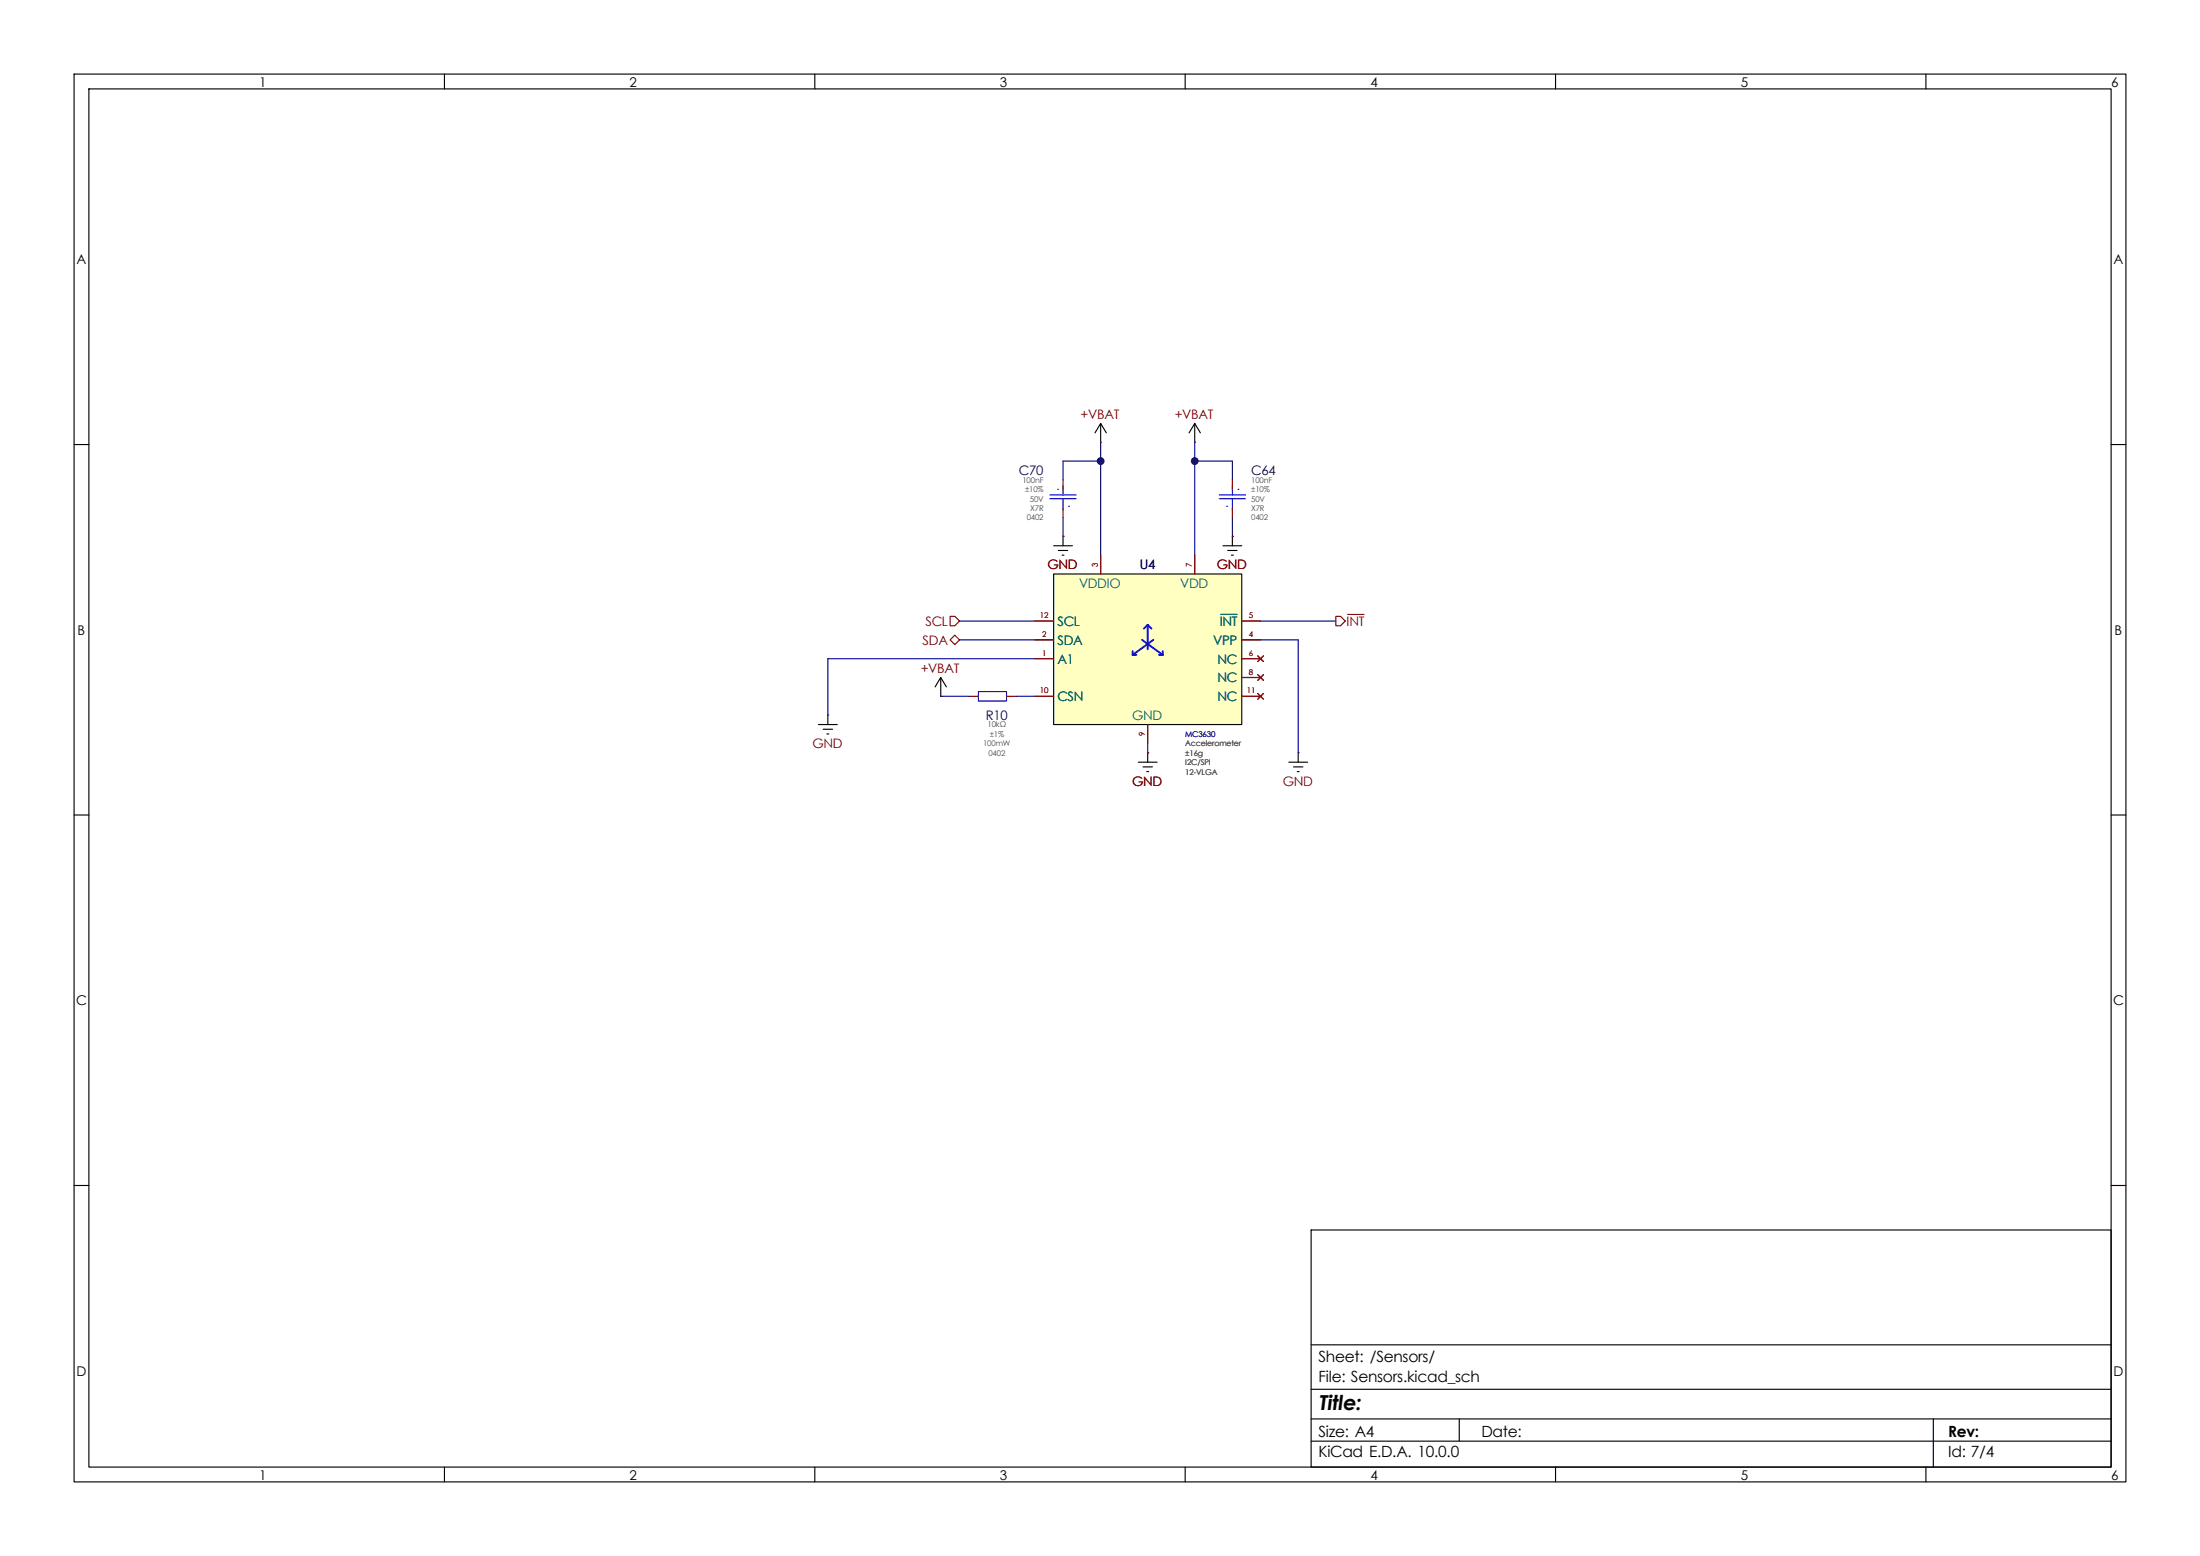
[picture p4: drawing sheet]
(kicad_sch
 (version 20260306)
 (generator "eeschema")
 (generator_version "10.0")
 (paper "A4")
 (lib_symbols
  (symbol "Tratiste_Ceramic_Capacitors:C1005X7R1H104K050BB"
   (pin_numbers (hide yes))
   (pin_names (hide yes)) (exclude_from_sim no) (in_bom yes) (on_board yes)
   (in_pos_files yes)
   (duplicate_pin_numbers_are_jumpers no)
   (property "Reference" "C" (at 2.54 3.81 0) (show_name no) (do_not_autoplace yes) (effects (font (size 1.27 1.27)) (justify left)))
   (property "Value" "C1005X7R1H104K050BB" (at 1.27 -6.35 0) (show_name no) (do_not_autoplace no) (hide yes) (effects (font (size 1.27 1.27))))
   (property "Footprint" "Tratiste_Capacitors_Ceramic:0402" (at 0 -15.24 0) (show_name no) (do_not_autoplace no) (hide yes) (effects (font (size 1.27 1.27))))
   (property "Datasheet" "https://product.tdk.com/system/files/dam/doc/product/capacitor/ceramic/mlcc/catalog/mlcc_commercial_general_en.pdf" (at 1.27 -5.08 0) (show_name no) (do_not_autoplace no) (hide yes) (effects (font (size 1.27 1.27))))
   (property "Description" "Capacitor, Ceramic, 0402, 100nF, X7R, 50V,±10%" (at 0 -3.81 0) (show_name no) (do_not_autoplace no) (hide yes) (effects (font (size 1.27 1.27))))
   (property "Capacitance" "100nF" (at 2.54 2.54 0) (show_name no) (do_not_autoplace yes) (effects (font (size 0.762 0.762)) (justify left)))
   (property "Tolerance" "±10%" (at 2.54 1.27 0) (show_name no) (do_not_autoplace yes) (effects (font (size 0.762 0.762)) (justify left)))
   (property "Voltage Rating" "50V" (at 2.54 0 0) (show_name no) (do_not_autoplace yes) (effects (font (size 0.762 0.762)) (justify left)))
   (property "Dielectric" "X7R" (at 2.54 -1.27 0) (show_name no) (do_not_autoplace yes) (effects (font (size 0.762 0.762)) (justify left)))
   (property "Minimum Temperature" "-55°C" (at 0 -11.43 0) (show_name no) (do_not_autoplace no) (hide yes) (effects (font (size 1.27 1.27))))
   (property "Maximum Temperature" "125°C" (at 0 -13.97 0) (show_name no) (do_not_autoplace no) (hide yes) (effects (font (size 1.27 1.27))))
   (property "Automotive Specification" "None" (at 0 -10.16 0) (show_name no) (do_not_autoplace no) (hide yes) (effects (font (size 1.27 1.27))))
   (property "Manufacturer" "TDK Corporation" (at 0 -7.62 0) (show_name no) (do_not_autoplace no) (hide yes) (effects (font (size 1.27 1.27))))
   (property "Manufacturer Part Number" "C1005X7R1H104K050BB" (at 0 -8.89 0) (show_name no) (do_not_autoplace no) (hide yes) (effects (font (size 1.27 1.27))))
   (property "Package" "0402" (at 2.54 -2.54 0) (show_name no) (do_not_autoplace yes) (effects (font (size 0.762 0.762)) (justify left)))
   (property "Mounting Technology" "SMD" (at 0 -12.7 0) (show_name no) (do_not_autoplace no) (hide yes) (effects (font (size 1.27 1.27))))
   (symbol "C1005X7R1H104K050BB_0_1"
    (polyline (pts (xy -1.778 0.508) (xy 1.778 0.508)) (stroke (width 0) (type default) (color 0 0 255 1)) (fill (type none)))
    (polyline (pts (xy -1.778 0) (xy 1.778 0)) (stroke (width 0) (type default) (color 0 0 255 1)) (fill (type none)))
    (polyline (pts (xy -0.762 -1.016) (xy -0.762 -1.016)) (stroke (width 0) (type default) (color 0 0 255 1)) (fill (type none)))
    (polyline (pts (xy 0 1.778) (xy 0 0.508)) (stroke (width 0) (type default) (color 0 0 255 1)) (fill (type none)))
    (polyline (pts (xy 0 -1.524) (xy 0 0)) (stroke (width 0) (type default) (color 0 0 255 1)) (fill (type none)))
    (polyline (pts (xy 0.762 1.27) (xy 0.762 1.27)) (stroke (width 0) (type default) (color 0 0 255 1)) (fill (type none))))
   (symbol "C1005X7R1H104K050BB_1_1"
    (pin unspecified line (at 0 -2.54 90) (length 1.27) (name "1" (effects (font (size 1.27 1.27)))) (number "1" (effects (font (size 1.27 1.27)))))
    (pin unspecified line (at 0 2.54 270) (length 1.27) (name "2" (effects (font (size 1.27 1.27)))) (number "2" (effects (font (size 1.27 1.27))))))
   (embedded_fonts no))
  (symbol "Tratiste_Resitors:ERJ-2RKF1002X"
   (pin_numbers (hide yes))
   (pin_names (hide yes)) (exclude_from_sim no) (in_bom yes) (on_board yes)
   (in_pos_files yes)
   (duplicate_pin_numbers_are_jumpers no)
   (property "Reference" "R" (at 1.27 2.54 0) (show_name no) (do_not_autoplace yes) (effects (font (size 1.27 1.27)) (justify left)))
   (property "Value" "ERJ-2RKF1002X" (at 0 -5.08 0) (show_name no) (do_not_autoplace no) (hide yes) (effects (font (size 1.27 1.27))))
   (property "Footprint" "Tratiste_Resistors:0402" (at 0 -12.7 0) (show_name no) (do_not_autoplace no) (hide yes) (effects (font (size 1.27 1.27))))
   (property "Datasheet" "https://industrial.panasonic.com/cdbs/www-data/pdf/RDA0000/AOA0000C304.pdf" (at 0 -7.62 0) (show_name no) (do_not_autoplace no) (hide yes) (effects (font (size 1.27 1.27))))
   (property "Description" "Resistor, 0402, 10kΩ, ±1%, 100mW, ±100ppm/°C, AEC-Q200" (at -2.54 -21.59 0) (show_name no) (do_not_autoplace no) (hide yes) (effects (font (size 1.27 1.27))))
   (property "Resistance" "10kΩ" (at 1.27 1.27 0) (show_name no) (do_not_autoplace yes) (effects (font (size 0.762 0.762)) (justify left)))
   (property "Tolerance" "±1%" (at 1.27 0 0) (show_name no) (do_not_autoplace yes) (effects (font (size 0.762 0.762)) (justify left)))
   (property "Voltage Rating" "75V" (at 0 -20.32 0) (show_name no) (do_not_autoplace no) (hide yes) (effects (font (size 1.27 1.27))))
   (property "Power Rating" "100mW" (at 1.27 -1.27 0) (show_name no) (do_not_autoplace yes) (effects (font (size 0.762 0.762)) (justify left)))
   (property "Temperature Coefficient" "±100ppm/°C" (at 0 -8.89 0) (show_name no) (do_not_autoplace no) (hide yes) (effects (font (size 1.27 1.27))))
   (property "Minimum Temperature" "-55°C" (at 0 -16.51 0) (show_name no) (do_not_autoplace no) (hide yes) (effects (font (size 1.27 1.27))))
   (property "Maximum Temperature" "155°C" (at 0 -17.78 0) (show_name no) (do_not_autoplace no) (hide yes) (effects (font (size 1.27 1.27))))
   (property "Automotive Specification" "AEC-Q200" (at 0 -11.43 0) (show_name no) (do_not_autoplace no) (hide yes) (effects (font (size 1.27 1.27))))
   (property "Manufacturer" "Panasonic Electronic Components" (at -1.27 -15.24 0) (show_name no) (do_not_autoplace no) (hide yes) (effects (font (size 1.27 1.27))))
   (property "Manufacturer Part Number" "ERJ-2RKF1002X" (at 0 -13.97 0) (show_name no) (do_not_autoplace no) (hide yes) (effects (font (size 1.27 1.27))))
   (property "Package" "0402" (at 1.27 -2.54 0) (show_name no) (do_not_autoplace yes) (effects (font (size 0.762 0.762)) (justify left)))
   (property "Mounting Technology" "SMD" (at 0 -19.05 0) (show_name no) (do_not_autoplace no) (hide yes) (effects (font (size 1.27 1.27))))
   (property "Test" "" (at 0 0 0) (show_name no) (do_not_autoplace no) (hide yes) (effects (font (size 1.27 1.27))))
   (symbol "ERJ-2RKF1002X_0_1"
    (rectangle (start -0.635 2.54) (end 0.635 -1.27) (stroke (width 0) (type default) (color 0 0 255 1)) (fill (type color) (color 255 255 255 1))))
   (symbol "ERJ-2RKF1002X_1_1"
    (pin unspecified line (at 0 3.81 270) (length 1.27) (name "1" (effects (font (size 1.27 1.27)))) (number "1" (effects (font (size 1.27 1.27)))))
    (pin unspecified line (at 0 -2.54 90) (length 1.27) (name "2" (effects (font (size 1.27 1.27)))) (number "2" (effects (font (size 1.27 1.27))))))
   (embedded_fonts no))
  (symbol "Tratiste_Sensors:MC3630" (exclude_from_sim no) (in_bom yes) (on_board yes)
   (in_pos_files yes)
   (duplicate_pin_numbers_are_jumpers no)
   (property "Reference" "U" (at -12.7 11.43 0) (show_name no) (do_not_autoplace yes) (effects (font (size 1.27 1.27)) (justify left)))
   (property "Value" "MC3630" (at 5.08 -11.43 0) (show_name no) (do_not_autoplace yes) (effects (font (size 0.762 0.762)) (justify left)))
   (property "Footprint" "Tratiste_QFN:VLGA-12" (at 0 -50.8 0) (show_name no) (do_not_autoplace no) (hide yes) (effects (font (size 1.27 1.27))))
   (property "Datasheet" "https://www.memsic.com/Public/Uploads/uploadfile/files/20220119/MC3630Datasheet.pdf" (at 0 -22.86 0) (show_name no) (do_not_autoplace no) (hide yes) (effects (font (size 1.27 1.27))))
   (property "Description" "3-Axis Accelerometer, I2C/SPI, 16g, 1.7-3.6V," (at 0 -25.4 0) (show_name no) (do_not_autoplace no) (hide yes) (effects (font (size 1.27 1.27))))
   (property "Package" "12-VLGA" (at 5.08 -16.51 0) (show_name no) (do_not_autoplace yes) (effects (font (size 0.762 0.762)) (justify left)))
   (property "Manufacturer" "Memsic Inc." (at 0 -27.94 0) (show_name no) (do_not_autoplace no) (hide yes) (effects (font (size 1.27 1.27))))
   (property "Manufacturer Part Number" "MC3630" (at 0 -33.02 0) (show_name no) (do_not_autoplace no) (hide yes) (effects (font (size 1.27 1.27))))
   (property "Mounting Technology" "SMD" (at 0 -35.56 0) (show_name no) (do_not_autoplace no) (hide yes) (effects (font (size 1.27 1.27))))
   (property "Minimum Temperature" "-40°C" (at 0 -30.48 0) (show_name no) (do_not_autoplace no) (hide yes) (effects (font (size 1.27 1.27))))
   (property "Maximum Temperature" "85°C" (at 0 -38.1 0) (show_name no) (do_not_autoplace no) (hide yes) (effects (font (size 1.27 1.27))))
   (property "Automotive Specification" "None" (at 0 -40.64 0) (show_name no) (do_not_autoplace no) (hide yes) (effects (font (size 1.27 1.27))))
   (property "Interface(s)" "I2C/SPI" (at 5.08 -15.24 0) (show_name no) (do_not_autoplace yes) (effects (font (size 0.762 0.762)) (justify left)))
   (property "Sensor Type" "Accelerometer" (at 5.08 -12.7 0) (show_name no) (do_not_autoplace yes) (effects (font (size 0.762 0.762)) (justify left)))
   (property "Minimum Supply Voltage" "1.7V" (at 0 -43.18 0) (show_name no) (do_not_autoplace no) (hide yes) (effects (font (size 1.27 1.27))))
   (property "Maximum Supply Voltage" "3.6V" (at 0 -45.72 0) (show_name no) (do_not_autoplace no) (hide yes) (effects (font (size 1.27 1.27))))
   (property "Measurement Range" "±16g" (at 5.08 -13.97 0) (show_name no) (do_not_autoplace yes) (effects (font (size 0.762 0.762)) (justify left)))
   (property "Maximum Bandwidth/Data Rate" "1.3kHz" (at 0 -48.26 0) (show_name no) (do_not_autoplace no) (hide yes) (effects (font (size 1.27 1.27))))
   (symbol "MC3630_1_1"
    (rectangle (start -12.7 10.16) (end 12.7 -10.16) (stroke (width 0) (type solid)) (fill (type color) (color 255 255 194 1)))
    (polyline (pts (xy -2.032 -0.762) (xy -2.032 -0.254)) (stroke (width 0.254) (type default) (color 0 0 255 1)) (fill (type none)))
    (polyline (pts (xy -2.032 -0.762) (xy -1.524 -0.762)) (stroke (width 0.254) (type default) (color 0 0 255 1)) (fill (type none)))
    (polyline (pts (xy -0.762 1.27) (xy 2.032 -0.762)) (stroke (width 0.254) (type default) (color 0 0 255 1)) (fill (type none)))
    (polyline (pts (xy 0 3.302) (xy -0.508 2.794)) (stroke (width 0.254) (type default) (color 0 0 255 1)) (fill (type none)))
    (polyline (pts (xy 0 3.302) (xy 0 0)) (stroke (width 0.254) (type default) (color 0 0 255 1)) (fill (type none)))
    (polyline (pts (xy 0 3.302) (xy 0.508 2.794)) (stroke (width 0.254) (type default) (color 0 0 255 1)) (fill (type none)))
    (polyline (pts (xy 0.762 1.27) (xy -2.032 -0.762)) (stroke (width 0.254) (type default) (color 0 0 255 1)) (fill (type none)))
    (polyline (pts (xy 2.032 -0.762) (xy 1.524 -0.762)) (stroke (width 0.254) (type default) (color 0 0 255 1)) (fill (type none)))
    (polyline (pts (xy 2.032 -0.762) (xy 2.032 -0.254)) (stroke (width 0.254) (type default) (color 0 0 255 1)) (fill (type none)))
    (text "VDDIO" (at -6.35 8.89 0) (effects (font (size 1.27 1.27) (color 0 100 100 1))))
    (text "GND" (at 0 -8.89 0) (effects (font (size 1.27 1.27) (color 0 100 100 1))))
    (text "VDD" (at 6.35 8.89 0) (effects (font (size 1.27 1.27) (color 0 100 100 1))))
    (pin unspecified line (at -15.24 -1.27 0) (length 2.54) (name "A1" (effects (font (size 1.27 1.27)))) (number "1" (effects (font (size 0.762 0.762))))
    (alternate "DOUT" unspecified line))
    (pin unspecified line (at -15.24 1.27 0) (length 2.54) (name "SDA" (effects (font (size 1.27 1.27)))) (number "2" (effects (font (size 0.762 0.762))))
    (alternate "DIN" unspecified line))
    (pin unspecified line (at -6.35 12.7 270) (length 2.54) (name "" (effects (font (size 1.27 1.27)))) (number "3" (effects (font (size 0.762 0.762)))))
    (pin unspecified line (at 15.24 1.27 180) (length 2.54) (name "VPP" (effects (font (size 1.27 1.27)))) (number "4" (effects (font (size 0.762 0.762)))))
    (pin unspecified line (at 15.24 3.81 180) (length 2.54) (name "~{INT}" (effects (font (size 1.27 1.27)))) (number "5" (effects (font (size 0.762 0.762)))))
    (pin no_connect line (at 15.24 -1.27 180) (length 2.54) (name "NC" (effects (font (size 1.27 1.27)))) (number "6" (effects (font (size 0.762 0.762)))))
    (pin unspecified line (at 6.35 12.7 270) (length 2.54) (name "" (effects (font (size 1.27 1.27)))) (number "7" (effects (font (size 0.762 0.762)))))
    (pin no_connect line (at 15.24 -3.81 180) (length 2.54) (name "NC" (effects (font (size 1.27 1.27)))) (number "8" (effects (font (size 0.762 0.762)))))
    (pin unspecified line (at 0 -12.7 90) (length 2.54) (name "" (effects (font (size 1.27 1.27)))) (number "9" (effects (font (size 0.762 0.762)))))
    (pin unspecified line (at -15.24 -6.35 0) (length 2.54) (name "CSN" (effects (font (size 1.27 1.27)))) (number "10" (effects (font (size 0.762 0.762)))))
    (pin no_connect line (at 15.24 -6.35 180) (length 2.54) (name "NC" (effects (font (size 1.27 1.27)))) (number "11" (effects (font (size 0.762 0.762)))))
    (pin unspecified line (at -15.24 3.81 0) (length 2.54) (name "SCL" (effects (font (size 1.27 1.27)))) (number "12" (effects (font (size 0.762 0.762))))
    (alternate "SCK" unspecified line)))
   (embedded_fonts no))
  (symbol "power:+3V0"
   (power global)
   (pin_numbers (hide yes))
   (pin_names
    (offset 0) (hide yes)) (exclude_from_sim no) (in_bom yes) (on_board yes)
   (in_pos_files yes)
   (duplicate_pin_numbers_are_jumpers no)
   (property "Reference" "#PWR" (at 0 -3.81 0) (show_name no) (do_not_autoplace no) (hide yes) (effects (font (size 1.27 1.27))))
   (property "Value" "+3V0" (at 0 3.556 0) (show_name no) (do_not_autoplace no) (effects (font (size 1.27 1.27))))
   (property "Footprint" "" (at 0 0 0) (show_name no) (do_not_autoplace no) (hide yes) (effects (font (size 1.27 1.27))))
   (property "Datasheet" "" (at 0 0 0) (show_name no) (do_not_autoplace no) (hide yes) (effects (font (size 1.27 1.27))))
   (property "Description" "Power symbol creates a global label with name \"+3V0\"" (at 0 0 0) (show_name no) (do_not_autoplace no) (hide yes) (effects (font (size 1.27 1.27))))
   (symbol "+3V0_0_1"
    (polyline (pts (xy -0.762 1.27) (xy 0 2.54)) (stroke (width 0) (type default)) (fill (type none)))
    (polyline (pts (xy 0 2.54) (xy 0.762 1.27)) (stroke (width 0) (type default)) (fill (type none)))
    (polyline (pts (xy 0 0) (xy 0 2.54)) (stroke (width 0) (type default)) (fill (type none))))
   (symbol "+3V0_1_1"
    (pin power_in line (at 0 0 90) (length 0) (name "" (effects (font (size 1.27 1.27)))) (number "1" (effects (font (size 1.27 1.27))))))
   (embedded_fonts no))
  (symbol "power:Earth"
   (power global)
   (pin_numbers (hide yes))
   (pin_names
    (offset 0) (hide yes)) (exclude_from_sim no) (in_bom yes) (on_board yes)
   (in_pos_files yes)
   (duplicate_pin_numbers_are_jumpers no)
   (property "Reference" "#PWR" (at 0 -6.35 0) (show_name no) (do_not_autoplace no) (hide yes) (effects (font (size 1.27 1.27))))
   (property "Value" "Earth" (at 0 -3.81 0) (show_name no) (do_not_autoplace no) (effects (font (size 1.27 1.27))))
   (property "Footprint" "" (at 0 0 0) (show_name no) (do_not_autoplace no) (hide yes) (effects (font (size 1.27 1.27))))
   (property "Datasheet" "" (at 0 0 0) (show_name no) (do_not_autoplace no) (hide yes) (effects (font (size 1.27 1.27))))
   (property "Description" "Power symbol creates a global label with name \"Earth\"" (at 0 0 0) (show_name no) (do_not_autoplace no) (hide yes) (effects (font (size 1.27 1.27))))
   (symbol "Earth_0_1"
    (polyline (pts (xy -0.635 -1.905) (xy 0.635 -1.905)) (stroke (width 0) (type default)) (fill (type none)))
    (polyline (pts (xy -0.127 -2.54) (xy 0.127 -2.54)) (stroke (width 0) (type default)) (fill (type none)))
    (polyline (pts (xy 0 -1.27) (xy 0 0)) (stroke (width 0) (type default)) (fill (type none)))
    (polyline (pts (xy 1.27 -1.27) (xy -1.27 -1.27)) (stroke (width 0) (type default)) (fill (type none))))
   (symbol "Earth_1_1"
    (pin power_in line (at 0 0 270) (length 0) (name "" (effects (font (size 1.27 1.27)))) (number "1" (effects (font (size 1.27 1.27))))))
   (embedded_fonts no)))
 (junction
  (at 161.29 62.23)
  (diameter 0)
  (color 0 0 0 0))
 (junction
  (at 148.59 62.23)
  (diameter 0)
  (color 0 0 0 0))
 (wire
  (pts (xy 175.26 86.36) (xy 170.18 86.36))
  (stroke (width 0) (type default)))
 (wire
  (pts (xy 111.76 88.9) (xy 139.7 88.9))
  (stroke (width 0) (type default)))
 (wire
  (pts (xy 175.26 101.6) (xy 175.26 86.36))
  (stroke (width 0) (type default)))
 (wire
  (pts (xy 129.54 86.36) (xy 139.7 86.36))
  (stroke (width 0) (type default)))
 (wire
  (pts (xy 137.16 93.98) (xy 139.7 93.98))
  (stroke (width 0) (type default)))
 (wire
  (pts (xy 129.54 83.82) (xy 139.7 83.82))
  (stroke (width 0) (type default)))
 (wire
  (pts (xy 143.51 69.85) (xy 143.51 72.39))
  (stroke (width 0) (type default)))
 (wire
  (pts (xy 166.37 69.85) (xy 166.37 72.39))
  (stroke (width 0) (type default)))
 (wire
  (pts (xy 143.51 62.23) (xy 148.59 62.23))
  (stroke (width 0) (type default)))
 (wire
  (pts (xy 170.18 83.82) (xy 180.34 83.82))
  (stroke (width 0) (type default)))
 (wire
  (pts (xy 161.29 59.69) (xy 161.29 62.23))
  (stroke (width 0) (type default)))
 (wire
  (pts (xy 166.37 62.23) (xy 161.29 62.23))
  (stroke (width 0) (type default)))
 (wire
  (pts (xy 148.59 59.69) (xy 148.59 62.23))
  (stroke (width 0) (type default)))
 (wire
  (pts (xy 161.29 62.23) (xy 161.29 74.93))
  (stroke (width 0) (type default)))
 (wire
  (pts (xy 166.37 64.77) (xy 166.37 62.23))
  (stroke (width 0) (type default)))
 (wire
  (pts (xy 143.51 64.77) (xy 143.51 62.23))
  (stroke (width 0) (type default)))
 (wire
  (pts (xy 154.94 100.33) (xy 154.94 101.6))
  (stroke (width 0) (type default)))
 (wire
  (pts (xy 127 93.98) (xy 130.81 93.98))
  (stroke (width 0) (type default)))
 (wire
  (pts (xy 111.76 96.52) (xy 111.76 88.9))
  (stroke (width 0) (type default)))
 (wire
  (pts (xy 148.59 62.23) (xy 148.59 74.93))
  (stroke (width 0) (type default)))
 (hierarchical_label "SDA"
  (shape bidirectional)
  (at 129.54 86.36 180)
  (effects (font (size 1.27 1.27)) (justify right)))
 (hierarchical_label "SCL"
  (shape input)
  (at 129.54 83.82 180)
  (effects (font (size 1.27 1.27)) (justify right)))
 (hierarchical_label "~{INT}"
  (shape output)
  (at 180.34 83.82 0)
  (effects (font (size 1.27 1.27)) (justify left)))
 (symbol
  (lib_id "power:Earth")
  (at 143.51 72.39 0)
  (mirror y)
  (unit 1)
  (body_style 1)
  (exclude_from_sim no)
  (in_bom yes)
  (on_board yes)
  (in_pos_files yes)
  (dnp no)
  (property "Reference" "#PWR087" (at 143.51 78.74 0) (hide yes) (show_name no) (do_not_autoplace no) (effects (font (size 1.27 1.27))))
  (property "Value" "GND" (at 143.51 76.2 0) (show_name no) (do_not_autoplace no) (effects (font (size 1.27 1.27) (color 132 0 0 1))))
  (property "Footprint" "" (at 143.51 72.39 0) (hide yes) (show_name no) (do_not_autoplace no) (effects (font (size 1.27 1.27))))
  (property "Datasheet" "" (at 143.51 72.39 0) (hide yes) (show_name no) (do_not_autoplace no) (effects (font (size 1.27 1.27))))
  (property "Description" "Power symbol creates a global label with name \"Earth\"" (at 143.51 72.39 0) (hide yes) (show_name no) (do_not_autoplace no) (effects (font (size 1.27 1.27))))
  (pin "1"))
 (symbol
  (lib_id "power:Earth")
  (at 154.94 101.6 0)
  (unit 1)
  (body_style 1)
  (exclude_from_sim no)
  (in_bom yes)
  (on_board yes)
  (in_pos_files yes)
  (dnp no)
  (property "Reference" "#PWR088" (at 154.94 107.95 0) (hide yes) (show_name no) (do_not_autoplace no) (effects (font (size 1.27 1.27))))
  (property "Value" "GND" (at 154.94 105.41 0) (show_name no) (do_not_autoplace no) (effects (font (size 1.27 1.27) (color 132 0 0 1))))
  (property "Footprint" "" (at 154.94 101.6 0) (hide yes) (show_name no) (do_not_autoplace no) (effects (font (size 1.27 1.27))))
  (property "Datasheet" "" (at 154.94 101.6 0) (hide yes) (show_name no) (do_not_autoplace no) (effects (font (size 1.27 1.27))))
  (property "Description" "Power symbol creates a global label with name \"Earth\"" (at 154.94 101.6 0) (hide yes) (show_name no) (do_not_autoplace no) (effects (font (size 1.27 1.27))))
  (pin "1"))
 (symbol
  (lib_id "Tratiste_Ceramic_Capacitors:C1005X7R1H104K050BB")
  (at 143.51 67.31 0)
  (mirror y)
  (unit 1)
  (body_style 1)
  (exclude_from_sim no)
  (in_bom yes)
  (on_board yes)
  (in_pos_files yes)
  (dnp no)
  (property "Reference" "C70" (at 140.97 63.5 0) (show_name no) (do_not_autoplace yes) (effects (font (size 1.27 1.27)) (justify left)))
  (property "Value" "C1005X7R1H104K050BB" (at 142.24 73.66 0) (hide yes) (show_name no) (do_not_autoplace no) (effects (font (size 1.27 1.27))))
  (property "Footprint" "Tratiste_Capacitors_Ceramic:0402" (at 143.51 82.55 0) (hide yes) (show_name no) (do_not_autoplace no) (effects (font (size 1.27 1.27))))
  (property "Datasheet" "https://product.tdk.com/system/files/dam/doc/product/capacitor/ceramic/mlcc/catalog/mlcc_commercial_general_en.pdf" (at 142.24 72.39 0) (hide yes) (show_name no) (do_not_autoplace no) (effects (font (size 1.27 1.27))))
  (property "Description" "Capacitor, Ceramic, 0402, 100nF, X7R, 50V,±10%" (at 143.51 71.12 0) (hide yes) (show_name no) (do_not_autoplace no) (effects (font (size 1.27 1.27))))
  (property "Capacitance" "100nF" (at 140.97 64.77 0) (show_name no) (do_not_autoplace yes) (effects (font (size 0.762 0.762)) (justify left)))
  (property "Tolerance" "±10%" (at 140.97 66.04 0) (show_name no) (do_not_autoplace yes) (effects (font (size 0.762 0.762)) (justify left)))
  (property "Voltage Rating" "50V" (at 140.97 67.31 0) (show_name no) (do_not_autoplace yes) (effects (font (size 0.762 0.762)) (justify left)))
  (property "Dielectric" "X7R" (at 140.97 68.58 0) (show_name no) (do_not_autoplace yes) (effects (font (size 0.762 0.762)) (justify left)))
  (property "Minimum Temperature" "-55°C" (at 143.51 78.74 0) (hide yes) (show_name no) (do_not_autoplace no) (effects (font (size 1.27 1.27))))
  (property "Maximum Temperature" "125°C" (at 143.51 81.28 0) (hide yes) (show_name no) (do_not_autoplace no) (effects (font (size 1.27 1.27))))
  (property "Automotive Specification" "None" (at 143.51 77.47 0) (hide yes) (show_name no) (do_not_autoplace no) (effects (font (size 1.27 1.27))))
  (property "Manufacturer" "TDK Corporation" (at 143.51 74.93 0) (hide yes) (show_name no) (do_not_autoplace no) (effects (font (size 1.27 1.27))))
  (property "Manufacturer Part Number" "C1005X7R1H104K050BB" (at 143.51 76.2 0) (hide yes) (show_name no) (do_not_autoplace no) (effects (font (size 1.27 1.27))))
  (property "Package" "0402" (at 140.97 69.85 0) (show_name no) (do_not_autoplace yes) (effects (font (size 0.762 0.762)) (justify left)))
  (property "Mounting Technology" "SMD" (at 143.51 80.01 0) (hide yes) (show_name no) (do_not_autoplace no) (effects (font (size 1.27 1.27))))
  (property "Capacitor Type" "" (at 143.51 67.31 0) (hide yes) (show_name no) (do_not_autoplace no) (effects (font (size 1.27 1.27))))
  (property "Number Of Pin" "" (at 143.51 67.31 0) (hide yes) (show_name no) (do_not_autoplace no) (effects (font (size 1.27 1.27))))
  (property "Sim.Device" "" (at 143.51 67.31 0) (hide yes) (show_name no) (do_not_autoplace no) (effects (font (size 1.27 1.27))))
  (property "Sim.Pins" "" (at 143.51 67.31 0) (hide yes) (show_name no) (do_not_autoplace no) (effects (font (size 1.27 1.27))))
  (pin "2")
  (pin "1"))
 (symbol
  (lib_id "Tratiste_Ceramic_Capacitors:C1005X7R1H104K050BB")
  (at 166.37 67.31 0)
  (unit 1)
  (body_style 1)
  (exclude_from_sim no)
  (in_bom yes)
  (on_board yes)
  (in_pos_files yes)
  (dnp no)
  (property "Reference" "C64" (at 168.91 63.5 0) (show_name no) (do_not_autoplace yes) (effects (font (size 1.27 1.27)) (justify left)))
  (property "Value" "C1005X7R1H104K050BB" (at 167.64 73.66 0) (hide yes) (show_name no) (do_not_autoplace no) (effects (font (size 1.27 1.27))))
  (property "Footprint" "Tratiste_Capacitors_Ceramic:0402" (at 166.37 82.55 0) (hide yes) (show_name no) (do_not_autoplace no) (effects (font (size 1.27 1.27))))
  (property "Datasheet" "https://product.tdk.com/system/files/dam/doc/product/capacitor/ceramic/mlcc/catalog/mlcc_commercial_general_en.pdf" (at 167.64 72.39 0) (hide yes) (show_name no) (do_not_autoplace no) (effects (font (size 1.27 1.27))))
  (property "Description" "Capacitor, Ceramic, 0402, 100nF, X7R, 50V,±10%" (at 166.37 71.12 0) (hide yes) (show_name no) (do_not_autoplace no) (effects (font (size 1.27 1.27))))
  (property "Capacitance" "100nF" (at 168.91 64.77 0) (show_name no) (do_not_autoplace yes) (effects (font (size 0.762 0.762)) (justify left)))
  (property "Tolerance" "±10%" (at 168.91 66.04 0) (show_name no) (do_not_autoplace yes) (effects (font (size 0.762 0.762)) (justify left)))
  (property "Voltage Rating" "50V" (at 168.91 67.31 0) (show_name no) (do_not_autoplace yes) (effects (font (size 0.762 0.762)) (justify left)))
  (property "Dielectric" "X7R" (at 168.91 68.58 0) (show_name no) (do_not_autoplace yes) (effects (font (size 0.762 0.762)) (justify left)))
  (property "Minimum Temperature" "-55°C" (at 166.37 78.74 0) (hide yes) (show_name no) (do_not_autoplace no) (effects (font (size 1.27 1.27))))
  (property "Maximum Temperature" "125°C" (at 166.37 81.28 0) (hide yes) (show_name no) (do_not_autoplace no) (effects (font (size 1.27 1.27))))
  (property "Automotive Specification" "None" (at 166.37 77.47 0) (hide yes) (show_name no) (do_not_autoplace no) (effects (font (size 1.27 1.27))))
  (property "Manufacturer" "TDK Corporation" (at 166.37 74.93 0) (hide yes) (show_name no) (do_not_autoplace no) (effects (font (size 1.27 1.27))))
  (property "Manufacturer Part Number" "C1005X7R1H104K050BB" (at 166.37 76.2 0) (hide yes) (show_name no) (do_not_autoplace no) (effects (font (size 1.27 1.27))))
  (property "Package" "0402" (at 168.91 69.85 0) (show_name no) (do_not_autoplace yes) (effects (font (size 0.762 0.762)) (justify left)))
  (property "Mounting Technology" "SMD" (at 166.37 80.01 0) (hide yes) (show_name no) (do_not_autoplace no) (effects (font (size 1.27 1.27))))
  (property "Capacitor Type" "" (at 166.37 67.31 0) (hide yes) (show_name no) (do_not_autoplace no) (effects (font (size 1.27 1.27))))
  (property "Number Of Pin" "" (at 166.37 67.31 0) (hide yes) (show_name no) (do_not_autoplace no) (effects (font (size 1.27 1.27))))
  (property "Sim.Device" "" (at 166.37 67.31 0) (hide yes) (show_name no) (do_not_autoplace no) (effects (font (size 1.27 1.27))))
  (property "Sim.Pins" "" (at 166.37 67.31 0) (hide yes) (show_name no) (do_not_autoplace no) (effects (font (size 1.27 1.27))))
  (pin "2")
  (pin "1"))
 (symbol
  (lib_id "power:Earth")
  (at 175.26 101.6 0)
  (unit 1)
  (body_style 1)
  (exclude_from_sim no)
  (in_bom yes)
  (on_board yes)
  (in_pos_files yes)
  (dnp no)
  (property "Reference" "#PWR089" (at 175.26 107.95 0) (hide yes) (show_name no) (do_not_autoplace no) (effects (font (size 1.27 1.27))))
  (property "Value" "GND" (at 175.26 105.41 0) (show_name no) (do_not_autoplace no) (effects (font (size 1.27 1.27) (color 132 0 0 1))))
  (property "Footprint" "" (at 175.26 101.6 0) (hide yes) (show_name no) (do_not_autoplace no) (effects (font (size 1.27 1.27))))
  (property "Datasheet" "" (at 175.26 101.6 0) (hide yes) (show_name no) (do_not_autoplace no) (effects (font (size 1.27 1.27))))
  (property "Description" "Power symbol creates a global label with name \"Earth\"" (at 175.26 101.6 0) (hide yes) (show_name no) (do_not_autoplace no) (effects (font (size 1.27 1.27))))
  (pin "1"))
 (symbol
  (lib_id "power:+3V0")
  (at 127 93.98 0)
  (mirror y)
  (unit 1)
  (body_style 1)
  (exclude_from_sim no)
  (in_bom yes)
  (on_board yes)
  (in_pos_files yes)
  (dnp no)
  (property "Reference" "#PWR024" (at 127 97.79 0) (hide yes) (show_name no) (do_not_autoplace no) (effects (font (size 1.27 1.27))))
  (property "Value" "+VBAT" (at 127 90.17 0) (show_name no) (do_not_autoplace no) (effects (font (size 1.27 1.27) (color 132 0 0 1))))
  (property "Footprint" "" (at 127 93.98 0) (hide yes) (show_name no) (do_not_autoplace no) (effects (font (size 1.27 1.27))))
  (property "Datasheet" "" (at 127 93.98 0) (hide yes) (show_name no) (do_not_autoplace no) (effects (font (size 1.27 1.27))))
  (property "Description" "Power symbol creates a global label with name \"+3V0\"" (at 127 93.98 0) (hide yes) (show_name no) (do_not_autoplace no) (effects (font (size 1.27 1.27))))
  (property "Package" "" (at 127 93.98 0) (show_name no) (do_not_autoplace no) (effects (font (size 1.27 1.27))))
  (property "Manufacturer" "" (at 127 93.98 0) (hide yes) (show_name no) (do_not_autoplace no) (effects (font (size 1.27 1.27))))
  (property "Manufacturer Part Number" "" (at 127 93.98 0) (hide yes) (show_name no) (do_not_autoplace no) (effects (font (size 1.27 1.27))))
  (property "Mounting Technology" "" (at 127 93.98 0) (hide yes) (show_name no) (do_not_autoplace no) (effects (font (size 1.27 1.27))))
  (property "Minimum Temperature" "" (at 127 93.98 0) (hide yes) (show_name no) (do_not_autoplace no) (effects (font (size 1.27 1.27))))
  (property "Maximum Temperature" "" (at 127 93.98 0) (hide yes) (show_name no) (do_not_autoplace no) (effects (font (size 1.27 1.27))))
  (property "Automotive Specification" "" (at 127 93.98 0) (hide yes) (show_name no) (do_not_autoplace no) (effects (font (size 1.27 1.27))))
  (pin "1"))
 (symbol
  (lib_id "power:Earth")
  (at 166.37 72.39 0)
  (unit 1)
  (body_style 1)
  (exclude_from_sim no)
  (in_bom yes)
  (on_board yes)
  (in_pos_files yes)
  (dnp no)
  (property "Reference" "#PWR032" (at 166.37 78.74 0) (hide yes) (show_name no) (do_not_autoplace no) (effects (font (size 1.27 1.27))))
  (property "Value" "GND" (at 166.37 76.2 0) (show_name no) (do_not_autoplace no) (effects (font (size 1.27 1.27) (color 132 0 0 1))))
  (property "Footprint" "" (at 166.37 72.39 0) (hide yes) (show_name no) (do_not_autoplace no) (effects (font (size 1.27 1.27))))
  (property "Datasheet" "" (at 166.37 72.39 0) (hide yes) (show_name no) (do_not_autoplace no) (effects (font (size 1.27 1.27))))
  (property "Description" "Power symbol creates a global label with name \"Earth\"" (at 166.37 72.39 0) (hide yes) (show_name no) (do_not_autoplace no) (effects (font (size 1.27 1.27))))
  (pin "1"))
 (symbol
  (lib_id "power:+3V0")
  (at 148.59 59.69 0)
  (mirror y)
  (unit 1)
  (body_style 1)
  (exclude_from_sim no)
  (in_bom yes)
  (on_board yes)
  (in_pos_files yes)
  (dnp no)
  (property "Reference" "#PWR023" (at 148.59 63.5 0) (hide yes) (show_name no) (do_not_autoplace no) (effects (font (size 1.27 1.27))))
  (property "Value" "+VBAT" (at 148.59 55.88 0) (show_name no) (do_not_autoplace no) (effects (font (size 1.27 1.27) (color 132 0 0 1))))
  (property "Footprint" "" (at 148.59 59.69 0) (hide yes) (show_name no) (do_not_autoplace no) (effects (font (size 1.27 1.27))))
  (property "Datasheet" "" (at 148.59 59.69 0) (hide yes) (show_name no) (do_not_autoplace no) (effects (font (size 1.27 1.27))))
  (property "Description" "Power symbol creates a global label with name \"+3V0\"" (at 148.59 59.69 0) (hide yes) (show_name no) (do_not_autoplace no) (effects (font (size 1.27 1.27))))
  (property "Package" "" (at 148.59 59.69 0) (show_name no) (do_not_autoplace no) (effects (font (size 1.27 1.27))))
  (property "Manufacturer" "" (at 148.59 59.69 0) (hide yes) (show_name no) (do_not_autoplace no) (effects (font (size 1.27 1.27))))
  (property "Manufacturer Part Number" "" (at 148.59 59.69 0) (hide yes) (show_name no) (do_not_autoplace no) (effects (font (size 1.27 1.27))))
  (property "Mounting Technology" "" (at 148.59 59.69 0) (hide yes) (show_name no) (do_not_autoplace no) (effects (font (size 1.27 1.27))))
  (property "Minimum Temperature" "" (at 148.59 59.69 0) (hide yes) (show_name no) (do_not_autoplace no) (effects (font (size 1.27 1.27))))
  (property "Maximum Temperature" "" (at 148.59 59.69 0) (hide yes) (show_name no) (do_not_autoplace no) (effects (font (size 1.27 1.27))))
  (property "Automotive Specification" "" (at 148.59 59.69 0) (hide yes) (show_name no) (do_not_autoplace no) (effects (font (size 1.27 1.27))))
  (pin "1"))
 (symbol
  (lib_id "Tratiste_Resitors:ERJ-2RKF1002X")
  (at 134.62 93.98 90)
  (unit 1)
  (body_style 1)
  (exclude_from_sim no)
  (in_bom yes)
  (on_board yes)
  (in_pos_files yes)
  (dnp no)
  (property "Reference" "R10" (at 134.62 96.52 90) (show_name no) (do_not_autoplace yes) (effects (font (size 1.27 1.27))))
  (property "Value" "ERJ-2RKF1002X" (at 139.7 93.98 0) (hide yes) (show_name no) (do_not_autoplace no) (effects (font (size 1.27 1.27))))
  (property "Footprint" "Tratiste_Resistors:0402" (at 147.32 93.98 0) (hide yes) (show_name no) (do_not_autoplace no) (effects (font (size 1.27 1.27))))
  (property "Datasheet" "https://industrial.panasonic.com/cdbs/www-data/pdf/RDA0000/AOA0000C304.pdf" (at 142.24 93.98 0) (hide yes) (show_name no) (do_not_autoplace no) (effects (font (size 1.27 1.27))))
  (property "Description" "Resistor, 0402, 10kΩ, ±1%, 100mW, ±100ppm/°C, AEC-Q200" (at 156.21 96.52 0) (hide yes) (show_name no) (do_not_autoplace no) (effects (font (size 1.27 1.27))))
  (property "Resistance" "10kΩ" (at 134.62 97.79 90) (show_name no) (do_not_autoplace yes) (effects (font (size 0.762 0.762))))
  (property "Tolerance" "±1%" (at 134.62 99.06 90) (show_name no) (do_not_autoplace yes) (effects (font (size 0.762 0.762))))
  (property "Voltage Rating" "75V" (at 154.94 93.98 0) (hide yes) (show_name no) (do_not_autoplace no) (effects (font (size 1.27 1.27))))
  (property "Power Rating" "100mW" (at 134.62 100.33 90) (show_name no) (do_not_autoplace yes) (effects (font (size 0.762 0.762))))
  (property "Temperature Coefficient" "±100ppm/°C" (at 143.51 93.98 0) (hide yes) (show_name no) (do_not_autoplace no) (effects (font (size 1.27 1.27))))
  (property "Minimum Temperature" "-55°C" (at 151.13 93.98 0) (hide yes) (show_name no) (do_not_autoplace no) (effects (font (size 1.27 1.27))))
  (property "Maximum Temperature" "155°C" (at 152.4 93.98 0) (hide yes) (show_name no) (do_not_autoplace no) (effects (font (size 1.27 1.27))))
  (property "Automotive Specification" "AEC-Q200" (at 146.05 93.98 0) (hide yes) (show_name no) (do_not_autoplace no) (effects (font (size 1.27 1.27))))
  (property "Manufacturer" "Panasonic Electronic Components" (at 149.86 95.25 0) (hide yes) (show_name no) (do_not_autoplace no) (effects (font (size 1.27 1.27))))
  (property "Manufacturer Part Number" "ERJ-2RKF1002X" (at 148.59 93.98 0) (hide yes) (show_name no) (do_not_autoplace no) (effects (font (size 1.27 1.27))))
  (property "Package" "0402" (at 134.62 101.6 90) (show_name no) (do_not_autoplace yes) (effects (font (size 0.762 0.762))))
  (property "Mounting Technology" "SMD" (at 153.67 93.98 0) (hide yes) (show_name no) (do_not_autoplace no) (effects (font (size 1.27 1.27))))
  (property "Test" "" (at 134.62 93.98 0) (hide yes) (show_name no) (do_not_autoplace no) (effects (font (size 1.27 1.27))))
  (pin "2")
  (pin "1"))
 (symbol
  (lib_id "Tratiste_Sensors:MC3630")
  (at 154.94 87.63 0)
  (unit 1)
  (body_style 1)
  (exclude_from_sim no)
  (in_bom yes)
  (on_board yes)
  (in_pos_files yes)
  (dnp no)
  (property "Reference" "U4" (at 154.94 76.2 0) (show_name no) (do_not_autoplace yes) (effects (font (size 1.27 1.27))))
  (property "Value" "MC3630" (at 160.02 99.06 0) (show_name no) (do_not_autoplace yes) (effects (font (size 0.762 0.762)) (justify left)))
  (property "Footprint" "Tratiste_QFN:VLGA-12" (at 154.94 138.43 0) (hide yes) (show_name no) (do_not_autoplace no) (effects (font (size 1.27 1.27))))
  (property "Datasheet" "https://www.memsic.com/Public/Uploads/uploadfile/files/20220119/MC3630Datasheet.pdf" (at 154.94 110.49 0) (hide yes) (show_name no) (do_not_autoplace no) (effects (font (size 1.27 1.27))))
  (property "Description" "3-Axis Accelerometer, I2C/SPI, 16g, 1.7-3.6V," (at 154.94 113.03 0) (hide yes) (show_name no) (do_not_autoplace no) (effects (font (size 1.27 1.27))))
  (property "Package" "12-VLGA" (at 160.02 104.14 0) (show_name no) (do_not_autoplace yes) (effects (font (size 0.762 0.762)) (justify left)))
  (property "Manufacturer" "Memsic Inc." (at 154.94 115.57 0) (hide yes) (show_name no) (do_not_autoplace no) (effects (font (size 1.27 1.27))))
  (property "Manufacturer Part Number" "MC3630" (at 154.94 120.65 0) (hide yes) (show_name no) (do_not_autoplace no) (effects (font (size 1.27 1.27))))
  (property "Mounting Technology" "SMD" (at 154.94 123.19 0) (hide yes) (show_name no) (do_not_autoplace no) (effects (font (size 1.27 1.27))))
  (property "Minimum Temperature" "-40°C" (at 154.94 118.11 0) (hide yes) (show_name no) (do_not_autoplace no) (effects (font (size 1.27 1.27))))
  (property "Maximum Temperature" "85°C" (at 154.94 125.73 0) (hide yes) (show_name no) (do_not_autoplace no) (effects (font (size 1.27 1.27))))
  (property "Automotive Specification" "None" (at 154.94 128.27 0) (hide yes) (show_name no) (do_not_autoplace no) (effects (font (size 1.27 1.27))))
  (property "Interface(s)" "I2C/SPI" (at 160.02 102.87 0) (show_name no) (do_not_autoplace yes) (effects (font (size 0.762 0.762)) (justify left)))
  (property "Sensor Type" "Accelerometer" (at 160.02 100.33 0) (show_name no) (do_not_autoplace yes) (effects (font (size 0.762 0.762)) (justify left)))
  (property "Minimum Supply Voltage" "1.7V" (at 154.94 130.81 0) (hide yes) (show_name no) (do_not_autoplace no) (effects (font (size 1.27 1.27))))
  (property "Maximum Supply Voltage" "3.6V" (at 154.94 133.35 0) (hide yes) (show_name no) (do_not_autoplace no) (effects (font (size 1.27 1.27))))
  (property "Measurement Range" "±16g" (at 160.02 101.6 0) (show_name no) (do_not_autoplace yes) (effects (font (size 0.762 0.762)) (justify left)))
  (property "Maximum Bandwidth/Data Rate" "1.3kHz" (at 154.94 135.89 0) (hide yes) (show_name no) (do_not_autoplace no) (effects (font (size 1.27 1.27))))
  (pin "4")
  (pin "9")
  (pin "2")
  (pin "7")
  (pin "6")
  (pin "8")
  (pin "11")
  (pin "5")
  (pin "1")
  (pin "10")
  (pin "12")
  (pin "3"))
 (symbol
  (lib_id "power:Earth")
  (at 111.76 96.52 0)
  (unit 1)
  (body_style 1)
  (exclude_from_sim no)
  (in_bom yes)
  (on_board yes)
  (in_pos_files yes)
  (dnp no)
  (property "Reference" "#PWR033" (at 111.76 102.87 0) (hide yes) (show_name no) (do_not_autoplace no) (effects (font (size 1.27 1.27))))
  (property "Value" "GND" (at 111.76 100.33 0) (show_name no) (do_not_autoplace no) (effects (font (size 1.27 1.27) (color 132 0 0 1))))
  (property "Footprint" "" (at 111.76 96.52 0) (hide yes) (show_name no) (do_not_autoplace no) (effects (font (size 1.27 1.27))))
  (property "Datasheet" "" (at 111.76 96.52 0) (hide yes) (show_name no) (do_not_autoplace no) (effects (font (size 1.27 1.27))))
  (property "Description" "Power symbol creates a global label with name \"Earth\"" (at 111.76 96.52 0) (hide yes) (show_name no) (do_not_autoplace no) (effects (font (size 1.27 1.27))))
  (pin "1"))
 (symbol
  (lib_id "power:+3V0")
  (at 161.29 59.69 0)
  (unit 1)
  (body_style 1)
  (exclude_from_sim no)
  (in_bom yes)
  (on_board yes)
  (in_pos_files yes)
  (dnp no)
  (property "Reference" "#PWR019" (at 161.29 63.5 0) (hide yes) (show_name no) (do_not_autoplace no) (effects (font (size 1.27 1.27))))
  (property "Value" "+VBAT" (at 161.29 55.88 0) (show_name no) (do_not_autoplace no) (effects (font (size 1.27 1.27) (color 132 0 0 1))))
  (property "Footprint" "" (at 161.29 59.69 0) (hide yes) (show_name no) (do_not_autoplace no) (effects (font (size 1.27 1.27))))
  (property "Datasheet" "" (at 161.29 59.69 0) (hide yes) (show_name no) (do_not_autoplace no) (effects (font (size 1.27 1.27))))
  (property "Description" "Power symbol creates a global label with name \"+3V0\"" (at 161.29 59.69 0) (hide yes) (show_name no) (do_not_autoplace no) (effects (font (size 1.27 1.27))))
  (property "Package" "" (at 161.29 59.69 0) (show_name no) (do_not_autoplace no) (effects (font (size 1.27 1.27))))
  (property "Manufacturer" "" (at 161.29 59.69 0) (hide yes) (show_name no) (do_not_autoplace no) (effects (font (size 1.27 1.27))))
  (property "Manufacturer Part Number" "" (at 161.29 59.69 0) (hide yes) (show_name no) (do_not_autoplace no) (effects (font (size 1.27 1.27))))
  (property "Mounting Technology" "" (at 161.29 59.69 0) (hide yes) (show_name no) (do_not_autoplace no) (effects (font (size 1.27 1.27))))
  (property "Minimum Temperature" "" (at 161.29 59.69 0) (hide yes) (show_name no) (do_not_autoplace no) (effects (font (size 1.27 1.27))))
  (property "Maximum Temperature" "" (at 161.29 59.69 0) (hide yes) (show_name no) (do_not_autoplace no) (effects (font (size 1.27 1.27))))
  (property "Automotive Specification" "" (at 161.29 59.69 0) (hide yes) (show_name no) (do_not_autoplace no) (effects (font (size 1.27 1.27))))
  (pin "1")))
